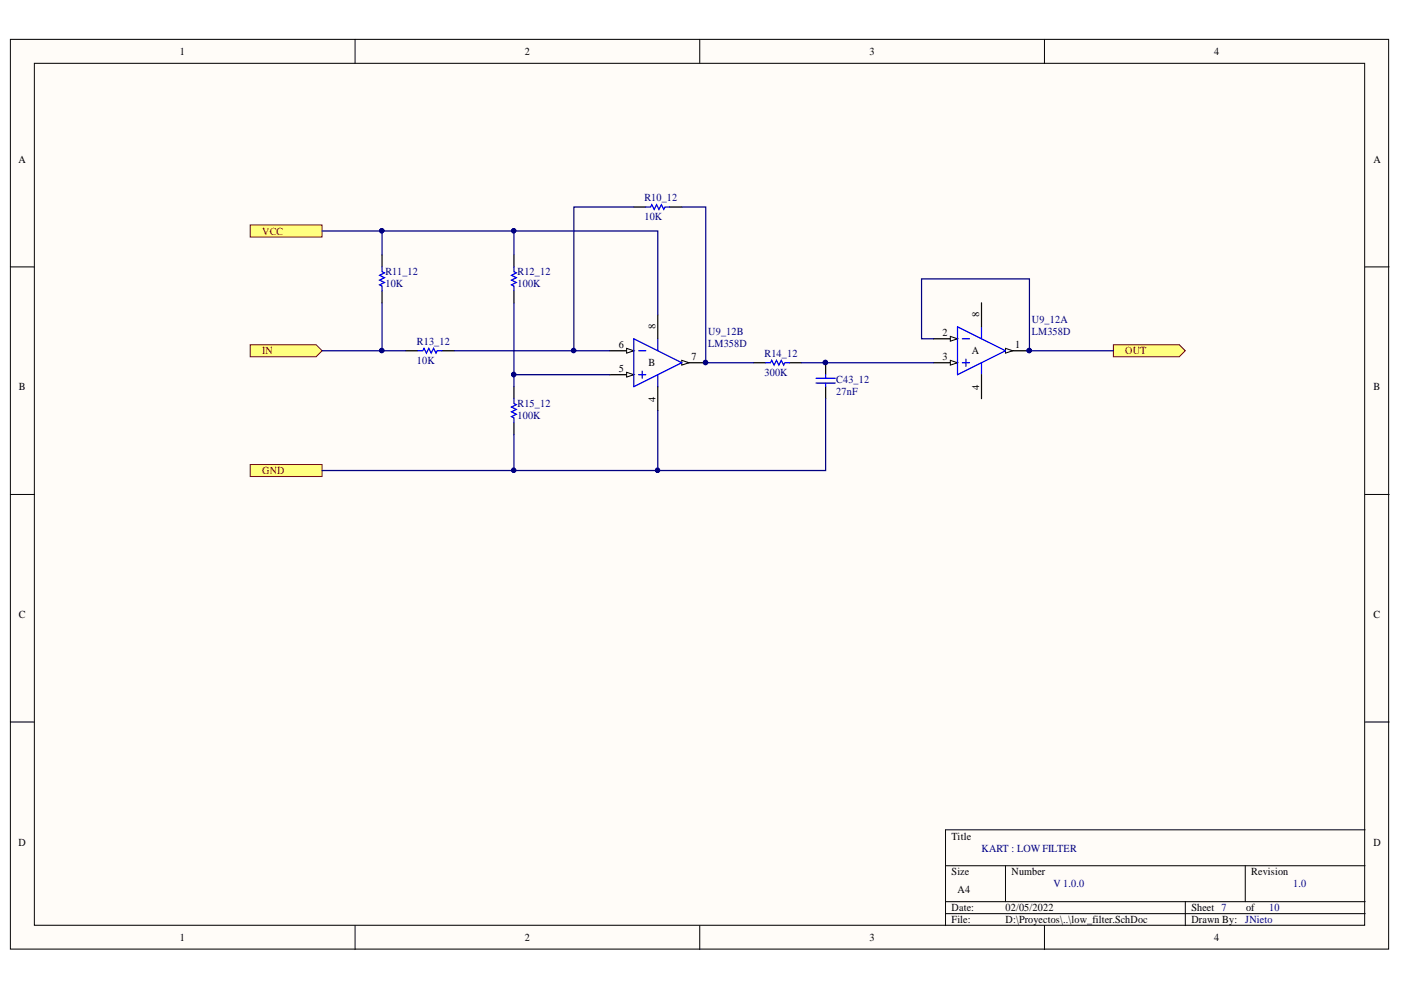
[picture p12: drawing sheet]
<svg xmlns="http://www.w3.org/2000/svg" width="297mm" height="210mm" viewBox="0 0 297 210" stroke-linecap="round" stroke-linejoin="round" font-family="sans-serif">
<g fill="#fffcf8" stroke="#000" stroke-width=".21">
<path d="M2.2 8.3h292.2v192.9h-292.2z"/>
<path d="M7.3 13.4h282v182.8h-282z"/>
</g>
<g fill="none" stroke="#000" stroke-width=".21">
<path d="M75.3 8.3v5.1M148.4 8.3v5.1M221.4 8.3v5.1M2.2 56.6h5.1M289.4 56.6h5.1M2.2 104.8h5.1M289.4 104.8h5.1M2.2 153.1h5.1M289.4 153.1h5.1M289.4 175.9h-88.9v20.4M75.3 196.3v5M148.4 196.3v5"/>
<path d="M200.5 183.6h88.9M200.5 191.2h88.9M200.5 193.7h88.9M213.2 183.6v7.6M221.4 196.3v5M251.3 191.2v5.1M264 183.6v7.6"/>
</g>
<path d="M81 54.1v2.5M81 61.7v2.5" fill="none" stroke="#000" stroke-width=".26"/>
<path d="M81 56.6v1l.5 .3-1 .5 1 .5-1 .5 1 .5-1 .5 .5 .3v1" fill="none" stroke="#00f" stroke-width=".26"/>
<g fill="#ffff80" stroke="#800000" stroke-width=".21">
<path d="M53 47.7h15.3v2.5h-15.3z" fill-rule="evenodd"/>
<path d="M53 73.1h14l1.3 1.3-1.3 1.2h-14z" fill-rule="evenodd"/>
<path d="M53 98.5h15.3v2.5h-15.3z" fill-rule="evenodd"/>
</g>
<path d="M109 54.1v2.5M86.1 74.4h2.5M93.7 74.4h2.6M109 61.7v2.5M129.3 79.4h5.1M109 82v2.5M109 89.6v2.5" fill="none" stroke="#000" stroke-width=".26"/>
<path d="M109 56.6v1l.5 .3-1 .5 1 .5-1 .5 1 .5-1 .5 .5 .3v1M88.6 74.4h1l.3-.5 .5 1 .5-1 .5 1 .5-1 .5 1 .3-.5h1M109 84.5v1l.5 .3-1 .5 1 .5-1 .5 1 .5-1 .5 .5 .3v1" fill="none" stroke="#00f" stroke-width=".26"/>
<path d="M132.9 78.9l1.5 .5-1.5 .6z" fill="#fffcf8"/>
<path d="M132.9 78.9l1.5 .5-1.5 .6z" fill="none" stroke="#000" stroke-width=".21"/>
<path d="M129.3 74.4h5.1" fill="none" stroke="#000" stroke-width=".26"/>
<path d="M132.9 73.9l1.5 .5-1.5 .5z" fill="#fffcf8"/>
<path d="M132.9 73.9l1.5 .5-1.5 .5z" fill="none" stroke="#000" stroke-width=".21"/>
<path d="M144.5 76.9h5.1" fill="none" stroke="#000" stroke-width=".26"/>
<path d="M144.5 76.4l1.6 .5-1.6 .5z" fill="#fffcf8"/>
<path d="M144.5 76.4l1.6 .5-1.6 .5z" fill="none" stroke="#000" stroke-width=".21"/>
<circle cx="149.6" cy="76.9" r=".46" fill="#000080" stroke="#000080" stroke-width=".21"/>
<path d="M134.4 71.8l10.1 5.1-10.1 5.1zM135.4 74.4h1.5M135.4 79.4h1.5M136.2 78.7v1.5M139.5 71.8v2.6M139.5 79.4v2.6" fill="none" stroke="#00f" stroke-width=".26"/>
<path d="M139.5 66.8v5M197.9 71.8h5.1M139.5 82v5.1" fill="none" stroke="#000" stroke-width=".26"/>
<path d="M201.5 71.3l1.5 .5-1.5 .5z" fill="#fffcf8"/>
<path d="M201.5 71.3l1.5 .5-1.5 .5z" fill="none" stroke="#000" stroke-width=".21"/>
<path d="M197.9 76.9h5.1" fill="none" stroke="#000" stroke-width=".26"/>
<path d="M201.5 76.4l1.5 .5-1.5 .5z" fill="#fffcf8"/>
<path d="M201.5 76.4l1.5 .5-1.5 .5z" fill="none" stroke="#000" stroke-width=".21"/>
<path d="M213.2 74.4h5.1" fill="none" stroke="#000" stroke-width=".26"/>
<path d="M213.2 73.9l1.5 .5-1.5 .5z" fill="#fffcf8"/>
<path d="M213.2 73.9l1.5 .5-1.5 .5z" fill="none" stroke="#000" stroke-width=".21"/>
<g fill="#000080" stroke="#000080" stroke-width=".21">
<circle cx="218.2" cy="74.3" r=".46"/>
<circle cx="175" cy="76.9" r=".46"/>
</g>
<path d="M136.9 43.9h1l.3-.5 .5 1 .5-1 .5 1 .5-1 .5 1 .3-.5h1M162.3 76.9h1.1l.2-.5 .5 1 .5-1 .5 1 .5-1 .6 1 .2-.5h1M175.1 79.4v.8M203 69.3l10.2 5.1-10.2 5zM204 71.8h1.6M204 76.9h1.6M204.8 76.1v1.6M208.1 69.3v2.5M208.1 76.9v2.5M173 80.2h4.1M173 81.2h4.1M175.1 81.2v.8" fill="none" stroke="#00f" stroke-width=".26"/>
<path d="M134.4 43.9h2.5M142 43.9h2.5M159.8 76.9h2.5M167.4 76.9h2.6M175.1 76.9v2.5M208.1 64.2v5.1M208.1 79.4v5.1M175.1 82v2.5" fill="none" stroke="#000" stroke-width=".26"/>
<path d="M236.1 73.1h13.9l1.3 1.3-1.3 1.2h-13.9z" fill-rule="evenodd" fill="#ffff80" stroke="#800000" stroke-width=".21"/>
<g fill="none" stroke="#000080" stroke-width=".26">
<path d="M68.3 49h12.7v5.1M81 49h28v5.1M109 49h30.5v17.8M134.4 43.9h-12.7v30.5h7.6M144.5 43.9h5.1v33h10.2M68.3 74.4h17.8M81 64.2v10.2M96.3 74.4h25.4M109 64.2v17.8M109 79.4h20.3M170 76.9h27.9M197.9 71.8h-2.5v-12.7h22.9v15.3h17.8"/>
<path d="M109 92.1v7.7h-40.7M139.5 87.1v12.7h-30.5M175.1 84.5v15.3h-35.6"/>
</g>
<g fill="#000080" stroke="#000080" stroke-width=".21">
<circle cx="80.9" cy="48.9" r=".46"/>
<circle cx="80.9" cy="74.3" r=".46"/>
<circle cx="108.9" cy="48.9" r=".46"/>
<circle cx="108.9" cy="99.7" r=".46"/>
<circle cx="218.2" cy="74.3" r=".46"/>
<circle cx="149.6" cy="76.9" r=".46"/>
<circle cx="121.6" cy="74.3" r=".46"/>
<circle cx="108.9" cy="79.4" r=".46"/>
<circle cx="139.4" cy="99.7" r=".46"/>
<circle cx="175" cy="76.9" r=".46"/>
</g>
<g font-size="2.3">
<text x="38.2" y="11.7">1</text>
<text x="111.2" y="11.7">2</text>
<text x="184.3" y="11.7">3</text>
<text x="257.4" y="11.7">4</text>
<text x="3.9" y="34.5">A</text>
<text x="291.2" y="34.5">A</text>
<text x="199.8" y="71.3">2</text>
<text x="131.2" y="73.9">6</text>
<text x="137.5" y="77.7">B</text>
<text x="146.6" y="76.4">7</text>
<text x="199.8" y="76.4">3</text>
<text x="206.1" y="75.1">A</text>
<text x="215.2" y="73.9">1</text>
<text x="4" y="82.7">B</text>
<text x="131.2" y="78.9">5</text>
<text x="291.2" y="82.7">B</text>
<text x="4" y="131">C</text>
<text x="291.2" y="131">C</text>
<text x="3.9" y="179.3">D</text>
<text x="201.8" y="178">Title</text>
<text x="291.2" y="179.3">D</text>
<text x="201.8" y="185.6">Size</text>
<text x="214.5" y="185.6">Number</text>
<text x="265.3" y="185.6">Revision</text>
<text x="203" y="189.4">A4</text>
<text x="201.8" y="193.2">Date:</text>
<text x="201.8" y="195.8">File:</text>
<text x="213.2" y="193.2">02/05/2022</text>
<text x="213.2" y="195.8">D:\Proyectos\..\low_filter.SchDoc</text>
<text x="252.6" y="193.2">Sheet 7</text>
<text x="252.6" y="195.8">Drawn By:</text>
<text x="264.2" y="193.2">of</text>
<text x="38.2" y="199.6">1</text>
<text x="111.2" y="199.6">2</text>
<text x="184.3" y="199.6">3</text>
<text x="257.4" y="199.6">4</text>
</g>
<g font-size="2.3" fill="#000080">
<text x="136.6" y="46.7">10K</text>
<text x="136.6" y="42.6">R10_12</text>
<text x="81.7" y="58.4">R11_12</text>
<text x="109.7" y="58.4">R12_12</text>
<text x="81.7" y="60.9">10K</text>
<text x="109.7" y="60.9">100K</text>
<text x="150.2" y="71.1">U9_12B</text>
<text x="218.8" y="68.5">U9_12A</text>
<text x="218.8" y="71.1">LM358D</text>
<text x="88.4" y="77.2">10K</text>
<text x="88.4" y="73.1">R13_12</text>
<text x="150.2" y="73.6">LM358D</text>
<text x="162.1" y="75.6">R14_12</text>
<text x="162.1" y="79.7">300K</text>
<text x="177.3" y="83.8">27nF</text>
<text x="177.3" y="81.2">C43_12</text>
<text x="109.7" y="88.8">100K</text>
<text x="109.7" y="86.3">R15_12</text>
<text x="208.1" y="180.5">KART : LOW FILTER</text>
<text x="223.3" y="188.1">V 1.0.0</text>
<text x="274.2" y="188.1">1.0</text>
<text x="264" y="195.8">JNieto</text>
<text x="269.1" y="193.2">10</text>
</g>
<g font-size="2.3" fill="#800000">
<text x="55.6" y="49.8">VCC</text>
<text x="55.6" y="75.1">IN</text>
<text x="238.6" y="75.1">OUT</text>
<text x="55.6" y="100.5">GND</text>
</g>
<g font-size="2.2">
<text x="139" y="69.8" transform="rotate(-90 139 69.8)">8</text>
<text x="207.6" y="67.3" transform="rotate(-90 207.6 67.3)">8</text>
<text x="207.6" y="82.7" transform="rotate(-90 207.6 82.7)">4</text>
<text x="139" y="85.2" transform="rotate(-90 139 85.2)">4</text>
</g>
</svg>
